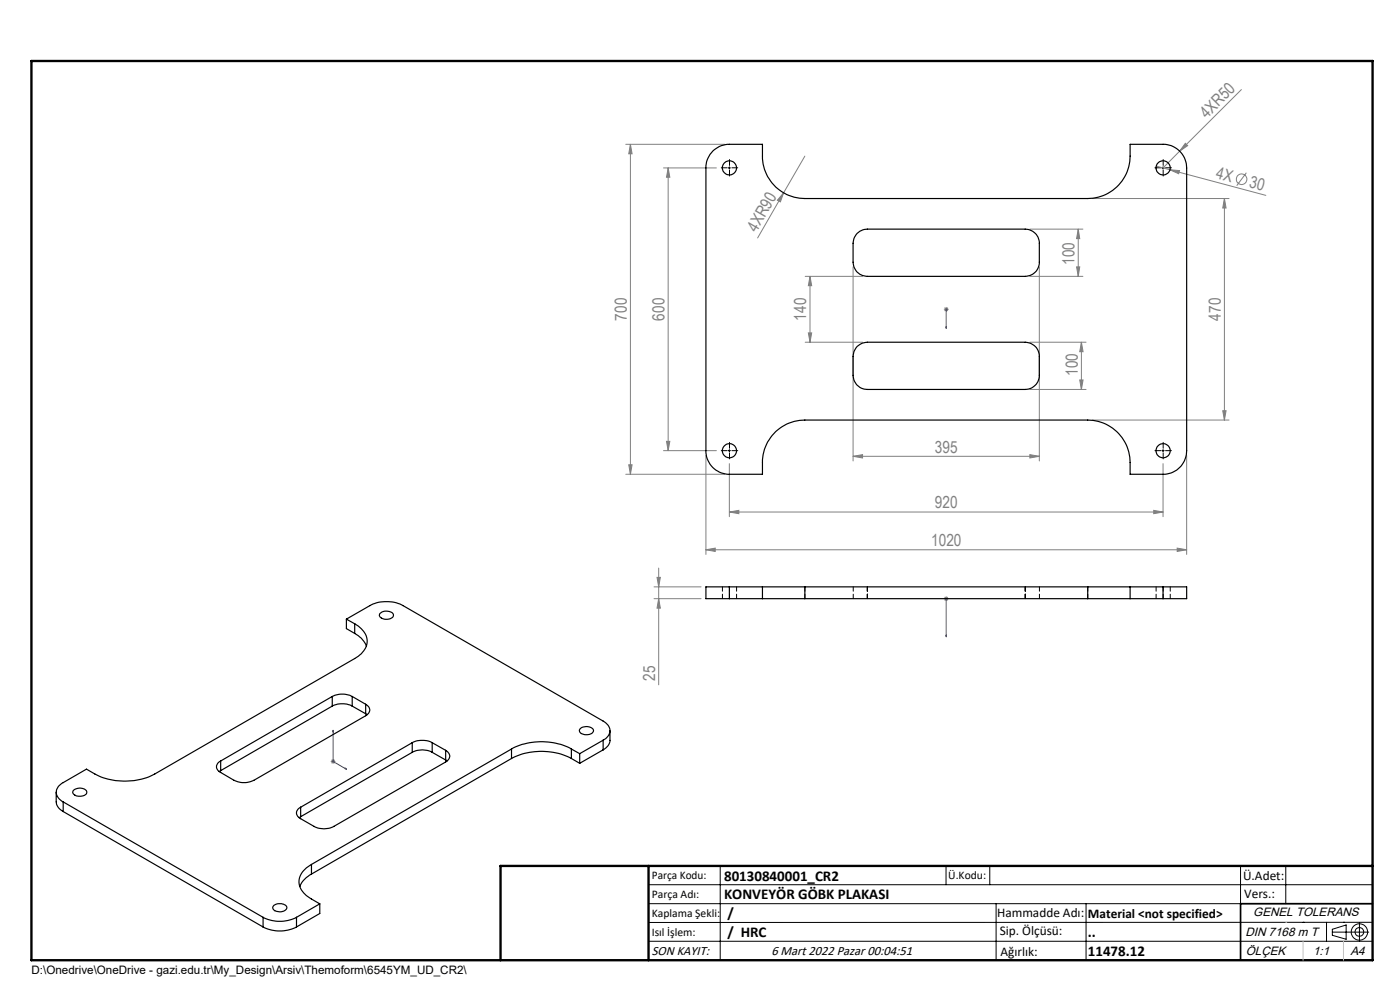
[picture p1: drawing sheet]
<svg xmlns="http://www.w3.org/2000/svg" width="297mm" height="210mm" viewBox="0 0 297 210" stroke-linecap="round" stroke-linejoin="round" font-family="sans-serif">
<g fill="none" stroke="#808080" stroke-width=".21">
<path d="M263.3 19l-13 13.1M132.8 30.6h20.9M133.7 30.6v70M133.7 30.6l.4 2h-.7zM140.8 35.6h11.2M141.7 35.6v60M141.7 35.6l.4 2h-.7zM170.7 33.1l-4.5 7.8M245.3 35.2l2.9 .8M248.2 36l2 .2-.2 .7zM248.2 36l20.3 5.4M250.3 32.1l-3.6 3.5"/>
<path d="M251.5 30.4l.5 .5-1.7 1.2zM264.4 36.6l-2 2.8M166.2 40.9l-.6 1.9-.7-.3zM166.2 40.9l-5.5 9.6M170.8 58.6h12.2M171.8 58.6l.4 2h-.7zM171.8 58.6v14M181 56.6v41.2M218.5 58.6h11.2M218.5 48.6h11.2M220.5 56.6v41.2M228.4 56.6h.7l-.4 2z"/>
<path d="M228.7 48.6l.4 2h-.7zM228.7 48.6v10M231.7 42.1h29M259.8 42.1l.3 2h-.7zM259.8 42.1v47M170.8 72.6h12.2M171.5 70.6h.7l-.4 2zM200.2 65.6h1.1M200.4 65.3l.7 .7M200.7 65.1v1M201.1 65.3l-.7 .7M218.5 72.6h11.9"/>
<path d="M229.4 72.6v10M229.4 72.6l.4 2h-.7zM133.4 98.6h.7l-.4 2zM140.8 95.6h11.2M141.4 93.6h.7l-.4 2zM149.8 96.6v21M154.7 98.3v11.3M181 96.8l2-.4v.7zM181 96.8h39.5M218.5 82.6h11.9M218.5 96.4l2 .4-2 .3zM229.1 80.6h.7l-.4 2z"/>
<path d="M231.7 89.1h29M246.7 98.3v11.3M251.7 96.6v21M259.4 87.1h.7l-.3 2zM132.8 100.6h20.9M149.8 116.6l1.9-.3v.7zM149.8 116.6h101.9M154.7 108.6l2-.3v.7zM154.7 108.6h92M244.8 108.3l1.9 .3-1.9 .4zM249.7 116.3l2 .3-2 .4zM138.7 127h10"/>
<path d="M138.7 124.5h10M139.4 122.5h.7l-.4 2zM139.7 127l.4 2h-.7zM139.7 120.5v24.8M200.2 127h1.1M200.4 126.6l.7 .7M200.7 126.5v1M201.1 126.6l-.7 .7M70.2 161.5h1M70.3 161.2l.7 .7M70.7 161v1M71 161.2l-.7 .7"/>
<circle cx="263.4" cy="38" r="1.12"/>
</g>
<g fill="none" stroke="#000" stroke-width=".21">
<path d="M154.5 35.6h.5M154.7 35.4v.5M246.5 35.6h.5M246.7 35.4v.5M154.5 95.6h.5M154.7 95.3v.6M246.5 95.6h.5M246.7 95.3v.6M137.6 187.7h153.6M137.6 191.7h153.6M137.6 199.7h153.6M152.8 183.7v20"/>
<path d="M200.7 183.7v4M210 183.7v4M211.3 191.7v12M230.4 191.7v12M263.2 183.7v20M272.8 183.7v8M276.4 195.6h.1M281.4 195.6v4.1M282.6 197.7h7.8M282.6 197.1l3-.9v3l-3-.8zM285 195.6h.1M288.4 195.8v3.8"/>
<path d="M291.2 195.6l-153.6 .1"/>
<circle cx="288.4" cy="197.7" r="1.74"/>
<circle cx="288.4" cy="197.7" r=".93"/>
</g>
<path d="M200.7 69.7v-.5v.5M200.7 65.5v.2zM200.7 65.6h.1M200.7 65.6v4.1M200.7 126.9v.2zM200.7 135.1v-.4v.4M200.7 127h.1M200.7 127v8.1M70.7 154.9v.4l-.1-.1zM70.7 154.9v6.6l2.8 1.7M73.2 162.9l.3 .3-.3-.1z" fill="none" stroke="#00f" stroke-width=".21"/>
<g fill="none" stroke="#000" stroke-width=".21" stroke-dasharray="15.2 1.3 1.3 1.3">
<path d="M154.3 35.6h-1.3M154.8 35.1v-1.3M154.8 36.1v1.2M155.3 35.6h1.2M246.3 35.6h-1.3M246.8 35.1v-1.3M246.8 36.1v1.2M247.3 35.6h1.2M154.3 95.6h-1.3M154.8 95.1v-1.3M154.8 96.1v1.2M155.3 95.6h1.2"/>
<path d="M246.3 95.6h-1.3M246.8 95.1v-1.3M246.8 96.1v1.2M247.3 95.6h1.2"/>
</g>
<path d="M106.2 203.7h185" fill="none" stroke="#000" stroke-width=".25"/>
<path d="M291.2 191.7h-28v12" fill="none" stroke="#000" stroke-width=".35"/>
<path d="M6.7 12.9h284.5v190.8h-284.5zM137.6 183.7v20M291.2 183.7h-185v20" fill="none" stroke="#000" stroke-width=".5"/>
<path d="M272.8 195.6h.1M276.4 199.7v4M285 199.7v4" fill="none" stroke="#c0c0c0" stroke-width=".21"/>
<g fill="#00f">
<path d="M200.7 69.2v.5zM200.7 65.5v.2z"/>
<path d="M200.7 126.9v.2zM200.7 134.7v.4z"/>
<path d="M73.2 162.9l.3 .3-.3-.1zM70.7 154.9v.4l-.1-.1z"/>
</g>
<g fill="#808080">
<path d="M251.5 30.4l.5 .5-1.7 1.2z"/>
<path d="M166.2 40.9l-.6 1.9-.7-.3z"/>
<path d="M248.2 36l2 .2-.2 .7z"/>
<path d="M244.8 108.3l1.9 .3-1.9 .4zM154.7 108.6l2-.3v.7z"/>
<path d="M259.4 87.1h.7l-.3 2zM259.8 42.1l.3 2h-.7z"/>
<path d="M133.4 98.6h.7l-.4 2zM133.7 30.6l.4 2h-.7zM141.4 93.6h.7l-.4 2zM141.7 35.6l.4 2h-.7zM229.1 80.6h.7l-.4 2zM229.4 72.6l.4 2h-.7z"/>
<path d="M171.8 58.6l.4 2h-.7zM171.5 70.6h.7l-.4 2zM228.7 48.6l.4 2h-.7zM228.4 56.6h.7l-.4 2z"/>
<path d="M139.4 122.5h.7l-.4 2zM139.7 127l.4 2h-.7z"/>
<path d="M181 96.8l2-.4v.7zM218.5 96.4l2 .4-2 .3z"/>
<path d="M149.8 116.6l1.9-.3v.7zM249.7 116.3l2 .3-2 .4z"/>
</g>
<g fill="none" stroke="#000" stroke-width=".25">
<path d="M151.2 32.1a4.9 4.9 0 0 1 3.5-1.5h7v2.5a9 9 0 0 0 9 9h60.1a9 9 0 0 0 8.9-9v-2.5h7a5 5 0 0 1 5 5v60a5 5 0 0 1-5 5h-7v-2.5a9 9 0 0 0-8.9-9h-60.1a9 9 0 0 0-9 9v2.5h-7a4.9 4.9 0 0 1-4.9-5v-60a4.9 4.9 0 0 1 1.4-3.5zM181.9 49.5l1.1-.7 1-.2h33.5a3 3 0 0 1 3 3v4a3 3 0 0 1-3 3h-33.5a3 3 0 0 1-3-3v-4.3l.3-1zM181.9 73.5l1.1-.7 1-.2h33.5a3 3 0 0 1 3 3v4a3 3 0 0 1-3 3h-33.5a3 3 0 0 1-3-3v-4.3l.2-.7zM73.5 131.3l5-2.8a7.8 7.8 0 0 1 7 0l42.5 24.5a2.08 2.08 0 0 1 .7 3.4l-.7 .6M73.5 131.3l1.7 1M73.5 131.3v2l1.7 1.1M75.2 132.3a4.2 4.2 0 0 1 2.6 4.5 5.4 5.4 0 0 1-2.6 2.9l-42.4 24.5a14.1 14.1 0 0 1-12.7 0l-1.8-1-4.9 2.8a2.15 2.15 0 0 0-1.5 2.1 2.15 2.15 0 0 0 1.5 2M75.2 134.4a5.4 5.4 0 0 1 2.5 2.6M75.2 132.3v2.1M80.6 130.1a2.03 2.03 0 0 1 2.8 .2 1.12 1.12 0 0 1-1.4 1.1 1.1 1.1 0 0 1-1.5-1.2zM154.7 124.5h-4.9v2.5h4.9M154.7 124.5v2.5"/>
<path d="M154.7 127h7M154.7 124.5h7M161.7 127h9M161.7 124.5h9M161.7 124.5v2.5M170.7 127h60.1M170.7 124.5h60.1M170.7 124.5v2.5M230.8 127h8.9M230.8 124.5h8.9M230.8 124.5v2.5M239.7 124.5v2.5"/>
<path d="M239.7 127h7M239.7 124.5h7M246.7 124.5h5v2.5h-5M246.7 124.5v2.5M70.5 147.7a4.8 4.8 0 0 1 4.2 0M70.5 149.8a4.8 4.8 0 0 1 4.2 0M70.5 147.7l-23.7 13.7M70.5 147.7v2.1M70.5 149.8l-23.7 13.7M74.7 147.7l2.9 1.7M74.7 147.7v2.1M74.7 149.8l2.9 1.6"/>
<path d="M77.6 149.4a1.28 1.28 0 0 1 .9 1.2 1.28 1.28 0 0 1-.9 1.2l-23.7 13.7a4.8 4.8 0 0 1-4.3 0l-2.8-1.6a1.28 1.28 0 0 1-.9-1.3 1.28 1.28 0 0 1 .9-1.2M77.6 151.4l.3 .2M77.6 149.4v2M87.5 157.5a4.8 4.8 0 0 1 4.2 0M87.5 159.6a4.5 4.5 0 0 1 4.2 0M87.5 157.5l-23.7 13.7M87.5 157.5v2.1M87.5 159.6l-23.7 13.6M91.7 157.5l2.8 1.7M91.7 157.5v2.1M91.7 159.6l2.8 1.6M94.5 159.2a1.31 1.31 0 0 1 .9 1.2 1.31 1.31 0 0 1-.9 1.2l-23.7 13.7a4.5 4.5 0 0 1-4.2 0l-2.8-1.6a1.28 1.28 0 0 1-.9-1.3 1.28 1.28 0 0 1 .9-1.2"/>
<path d="M94.5 159.2v2M108.5 158.9a13.7 13.7 0 0 1 12.7 0M108.5 158.9l-42.4 24.5M108.5 158.9v2M121.2 158.9l1.8 1M121.2 158.9v2M123 159.9v2M123.2 154.5a1.95 1.95 0 0 1 2.7 .4 1.7 1.7 0 0 1-2.7 .6 .59 .59 0 0 1 0-1zM128 157l-5 2.9M128 157v2.1M128 159.1l-5 2.8M129.4 155v2a2.39 2.39 0 0 1-1.4 2.1"/>
<path d="M11.9 168.1v2a2.53 2.53 0 0 0 1.5 2M13.4 170.1l42.4 24.5M13.4 170.1v2M13.4 172.1l42.4 24.5M15.6 167.7a1.9 1.9 0 0 1 2.8 .3 1.33 1.33 0 0 1-1.7 .9 .93 .93 0 0 1-1-.3 .93 .93 0 0 1-.1-.9zM46.8 163.5l-.3 .2M46.8 161.4v2.1M63.8 173.2l-.3 .3M63.8 171.2v2M94.5 161.2l.3 .2M108.5 160.9a14 14 0 0 1 12.7 0M108.5 160.9l-42.4 24.5"/>
<path d="M121.2 160.9l1.8 1M55.8 194.6a7.8 7.8 0 0 0 7.1 0M55.8 196.6a7.8 7.8 0 0 0 7.1 0M55.8 194.6v2M58.1 192a1.91 1.91 0 0 1 2.8 .5 1.55 1.55 0 0 1-2.2 .8 .74 .74 0 0 1-.8-.4 .74 .74 0 0 1 .2-.9zM62.9 194.6v2M66.1 183.4a4.1 4.1 0 0 0-2.6 4.4 5.1 5.1 0 0 0 2.6 2.9l1.7 1M66.1 185.4a5.1 5.1 0 0 0-2.5 2.7M66.1 183.4v2M67.8 191.7l-4.9 2.9M67.8 191.7v2.1l-4.9 2.8"/>
<circle cx="154.7" cy="35.6" r="1.5"/>
<circle cx="246.7" cy="35.6" r="1.49"/>
<circle cx="154.7" cy="95.6" r="1.5"/>
<circle cx="246.7" cy="95.6" r="1.49"/>
</g>
<path d="M153.3 124.5v2.5M154.8 124.5v2.5M156.3 127v-2.5M170.8 124.5v2.5M181 124.5v2.5M184 124.5v2.5M217.5 124.5v2.5M220.5 124.5v2.5M230.8 124.5v2.5M245.3 124.5v2.5M246.8 124.5v2.5M248.3 127v-2.5" fill="none" stroke="#000" stroke-width=".21" stroke-dasharray="1.3 .6" stroke-dashoffset=".3"/>
<g font-size="3.5" fill="#808080">
<text x="256" y="25.2" transform="rotate(-45 256 25.2)">4XR50</text>
<text x="257.8" y="37.7" transform="rotate(15 257.8 37.7)">4X</text>
<text x="264.9" y="39.6" transform="rotate(15 264.9 39.6)">30</text>
<text x="160.5" y="49.4" transform="rotate(-60 160.5 49.4)">4XR90</text>
<text x="228" y="56.2" transform="rotate(-90 228 56.2)">100</text>
<text x="133" y="68" transform="rotate(-90 133 68)">700</text>
<text x="141" y="68" transform="rotate(-90 141 68)">600</text>
<text x="171.1" y="68" transform="rotate(-90 171.1 68)">140</text>
<text x="259" y="68" transform="rotate(-90 259 68)">470</text>
<text x="228.6" y="79.7" transform="rotate(-90 228.6 79.7)">100</text>
<text x="198.3" y="96">395</text>
<text x="198.3" y="107.8">920</text>
<text x="197.5" y="115.8">1020</text>
<text x="139" y="144.5" transform="rotate(-90 139 144.5)">25</text>
</g>
<g font-size="3.2">
<text x="153.6" y="190.8">KONVEYÖR GÖBK PLAKASI</text>
<text x="153.6" y="186.8">80130840001_CR2</text>
<text x="154.3" y="194.8">/</text>
<text x="154.3" y="198.8">/ HRC</text>
<text x="230.8" y="198.7">..</text>
<text x="230.8" y="202.8">11478.12</text>
</g>
<g font-size="2.8">
<text x="263.7" y="186.7">Ü.Adet:</text>
<text x="263.9" y="190.5">Vers.:</text>
<text x="211.5" y="194.5">Hammadde Adı:</text>
<text x="230.8" y="194.7">Material &lt;not specified&gt;</text>
<text x="138.3" y="202.6">SON KAYIT:</text>
<text x="163.6" y="202.6">6 Mart 2022 Pazar 00:04:51</text>
<text x="212.1" y="198.4">Sip. Ölçüsü:</text>
<text x="212.2" y="202.7">Ağırlık:</text>
</g>
<g font-size="2.6">
<text x="265.9" y="194.4">GENEL TOLERANS</text>
<text x="264.2" y="198.5">DIN 7168 m T</text>
<text x="264.3" y="202.6">ÖLÇEK</text>
<text x="278.5" y="202.6">1:1</text>
<text x="286.5" y="202.6">A4</text>
</g>
<g font-size="2.5">
<text x="138.3" y="186.4">Parça Kodu:</text>
<text x="138.3" y="190.5">Parça Adı:</text>
<text x="201.2" y="186.5">Ü.Kodu:</text>
<text x="138.3" y="194.5">Kaplama Şekli:</text>
<text x="138.3" y="198.6">Isıl İşlem:</text>
<text x="6.7" y="206.7">D:\Onedrive\OneDrive - gazi.edu.tr\My_Design\Arsiv\Themoform\6545YM_UD_CR2\</text>
</g>
</svg>
